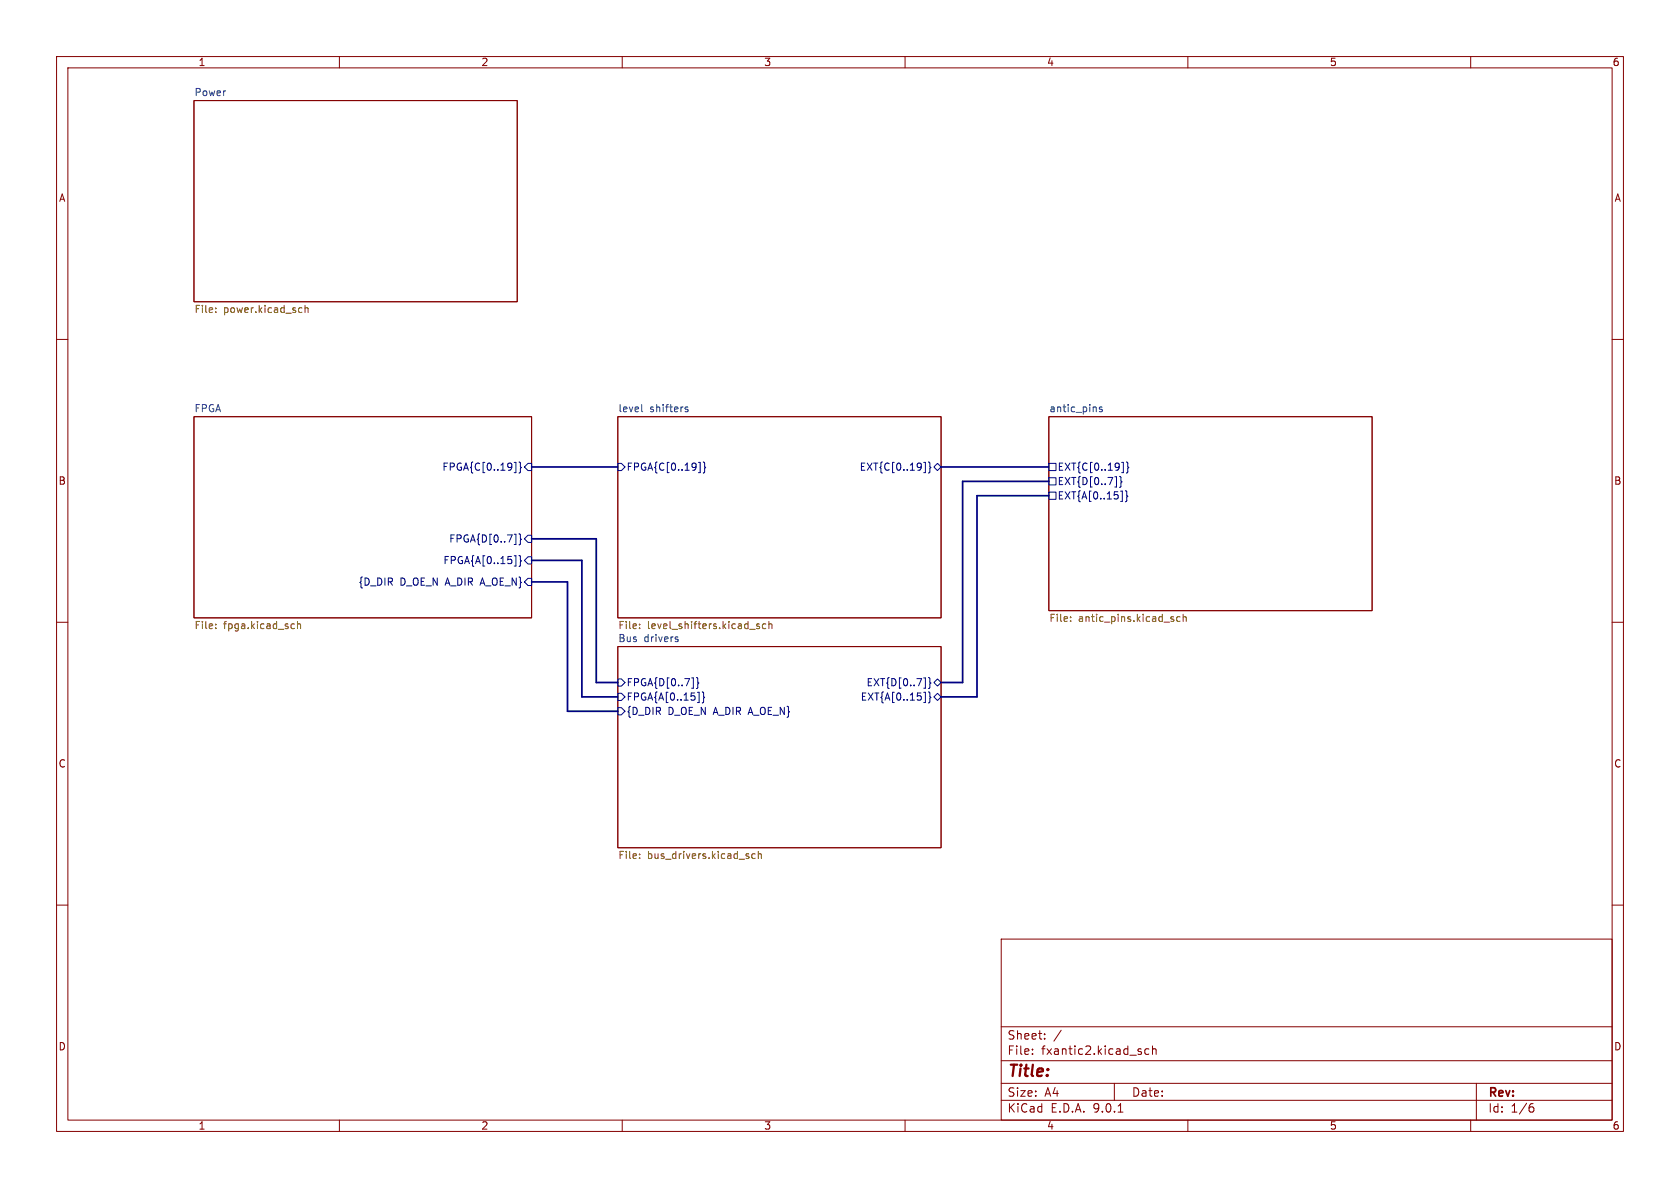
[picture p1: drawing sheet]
<svg xmlns="http://www.w3.org/2000/svg" width="297mm" height="210mm" viewBox="0 0 297 210" stroke-linecap="round" stroke-linejoin="round" font-family="sans-serif">
<g fill="none" stroke="#840000" stroke-width=".18">
<path d="M10 10h277v190h-277zM12 12h273v186h-273zM34.3 17.8h57.1v35.5h-57.1zM60 10v2M110 10v2M160 10v2M210 10v2M260 10v2M10 60h2M34.3 73.7h59.7v35.5h-59.7zM109.2 73.7h57.2v35.5h-57.2zM185.4 73.7h57.2v34.3h-57.2z"/>
<path d="M285 60h2M10 110h2M109.2 114.3h57.2v35.6h-57.2zM285 110h2M10 160h2M177 166h108v32h-108zM285 160h2M60 198v2M110 198v2M160 198v2M177 194.5h108M177 191.5h108"/>
<path d="M177 187.5h108M177 181.5h108M182.5 186.3v.1M182.5 185.5v.1M184.7 183.6v.1M184.7 182.8v.1M187.6 182.1l-1.3 2M197 191.5v3M197.7 196.6h.8M201.7 186v.3M203.1 185.5l-.4-.1-.3 .3v.4l.1 .2h.6M203.7 185.5l.3-.1 .3 .1 .1 .9"/>
<path d="M203.7 184.9v1.5M210 198v2M260 198v2M261 191.5v6.5M270.6 195.7h.4l.2 .3-.1 .5-.5 .1M271 195.1l-.4 .1"/>
</g>
<g fill="none" stroke="#000084" stroke-width=".18">
<path d="M90.9 81.7h.3v1.9h-.3M90.9 98.2h.3v1.9h-.3M90.9 94.4h.3v1.9h-.3M91.8 81.7l.2 .2v.6l.2 .1-.2 .2v.6l-.2 .2M91.8 98.2l.2 .2v.6l.2 .2-.2 .1v.6l-.2 .2M91.8 94.4l.2 .2v.6l.2 .1-.2 .2v.6l-.2 .2M93.3 98.4h.7v1.3h-.7l-.6-.6zM93.3 81.9h.7v1.3h-.7l-.6-.6zM93.3 94.6h.7v1.3h-.7l-.6-.6zM109.2 81.9h.7l.6 .7-.6 .6h-.7zM123.5 81.7h.3v1.9h-.3M124.3 81.7l.3 .2v.6l.2 .1-.2 .2v.6l-.3 .2"/>
<path d="M163.3 81.7h.3v1.9h-.3M164.1 81.7l.3 .2v.6l.2 .1-.2 .2v.6l-.3 .2M165.1 82.6l.6-.7 .7 .7-.7 .6zM185.4 84.5h1.3v1.2h-1.3zM185.4 87h1.3v1.3h-1.3zM185.4 81.9h1.3v1.3h-1.3zM197.4 84.3v1.8h-.3M198.1 84.3l.1 .7 .2 .2-.2 .2v.6l-.3 .2M198.1 86.8h.3v1.8h-.3M198.3 81.7h.3v1.9h-.3M199 86.8l.2 .1v.6l.2 .2-.2 .2v.6l-.2 .2M199.1 81.7l.3 .2v.6l.2 .1-.2 .2v.6l-.3 .2"/>
<path d="M93.3 102.2h.7v1.3h-.7l-.6-.6zM122.3 119.8h.3v1.9h-.3M123.1 119.8l.3 .2v.6l.1 .1-.1 .2v.6l-.3 .2M163.3 119.8h.3v1.9h-.3M164.1 119.8l.3 .2v.6l.2 .1-.2 .2v.6l-.3 .2M109.2 120h.7l.6 .7-.6 .6h-.7zM109.2 122.6h.7l.6 .6-.6 .6h-.7zM109.2 125.1h.7l.6 .6-.6 .7h-.7zM123.3 122.4h.3v1.8h-.3M124.1 122.3l.3 .2v.6l.2 .2-.2 .2v.6l-.3 .2M163.3 122.4h.3v1.8h-.3M164.1 122.3l.3 .2v.6l.2 .2-.2 .2v.6l-.3 .2"/>
<path d="M165.1 120.7l.6-.7 .7 .7-.7 .6zM165.1 123.2l.6-.6 .7 .6-.7 .6z"/>
</g>
<path d="M113.4 71.5v1.1l.2 .2M121.1 72.2l.6 .3-.2 .3-.4-.1M121.6 72l-.3-.1-.2 .2M194.8 72l-.3-.1-.2 .2 .1 .2 .4 .1v.3h-.5M119.5 113l.3 .1 .1 .1-.2 .2h-.2M119.5 112.6h.3" fill="none" stroke="#006464" stroke-width=".18"/>
<g fill="none" stroke="#725600" stroke-width=".18">
<path d="M38.1 55.1v.1M38.1 54.5v.1M53 54.4l.4 .1M53.4 55.2h-.4M53.9 54.5l.2-.1 .3 .1 .1 .7M53.9 54v1.2M38.1 110.3v.2M38.1 111v.1M51.7 110.3h.3M52 111.1h-.3M52.6 110.4l.2-.1h.3v.8M52.6 109.9v1.2"/>
<path d="M113.1 110.3v.2M113.1 111v.1M134.2 110.3h-.3l-.1 .2v.1l.4 .2v.3h-.4M135.4 110.3h-.4l-.2 .2 .1 .6h.5M135.9 110.4l.2-.1h.3l.1 .8M135.9 109.9v1.2M189.3 109.7v.2M189.3 109.1v.1M207.4 109.4l.1 .2-.1 .3M207.4 109l.1 .1M208.6 109.1l-.3-.1-.3 .3 .1 .5h.5M209.2 109.1l.1-.1 .4 .1v.8"/>
<path d="M209.2 108.6v1.3M113.1 151.6v.2M113.1 151v.1M133.5 151l-.4-.1-.2 .3 .1 .5h.5M134.1 151l.1-.1 .3 .1 .1 .8M134.1 150.5v1.3"/>
</g>
<path d="M94 82.6h15.2M94 95.3h11.4v25.4h3.8M94 99.1h8.9v24.1h6.3M166.4 82.6h19M185.4 85.1h-15.2v35.6h-3.8M185.4 87.6h-12.7v35.6h-6.3M94 102.9h6.3v22.8h8.9" fill="none" stroke="#000084" stroke-width=".3"/>
<text font-size="2.8" fill="#840000" x="178" y="190.9">Title:</text>
<g font-size="2.1" fill="#840000">
<text x="178" y="184">Sheet:</text>
<text x="178" y="186.7">File:</text>
<text x="184.1" y="186.7">fxantic2.kicad_sch</text>
<text x="178" y="196.9">KiCad</text>
<text x="178" y="194.1">Size:</text>
<text x="184.7" y="194.1">A4</text>
<text x="185.7" y="196.9">E.D.A.</text>
<text x="193.3" y="196.9">9.0.1</text>
<text x="200" y="194.1">Date:</text>
<text x="263" y="194.3">Rev:</text>
<text x="263" y="196.9">Id:</text>
<text x="267.1" y="196.9">1/6</text>
</g>
<g font-size="1.8" fill="#840000">
<text x="35" y="11.9">1</text>
<text x="85" y="11.9">2</text>
<text x="135" y="11.9">3</text>
<text x="185" y="11.9">4</text>
<text x="235" y="11.9">5</text>
<text x="285" y="11.9">6</text>
<text x="10.3" y="35.9">A</text>
<text x="285.3" y="35.9">A</text>
<text x="10.3" y="85.9">B</text>
<text x="285.3" y="85.9">B</text>
<text x="10.3" y="135.9">C</text>
<text x="285.3" y="135.9">C</text>
<text x="10.3" y="185.9">D</text>
<text x="285.3" y="185.9">D</text>
<text x="35" y="199.9">1</text>
<text x="85" y="199.9">2</text>
<text x="135" y="199.9">3</text>
<text x="185" y="199.9">4</text>
<text x="235" y="199.9">5</text>
<text x="285" y="199.9">6</text>
</g>
<g font-size="1.8" fill="#006464">
<text x="34.3" y="17.1">Power</text>
<text x="34.3" y="72.9">FPGA</text>
<text x="109.2" y="72.9">level</text>
<text x="114.9" y="72.9">shifters</text>
<text x="185.4" y="72.9">antic_pins</text>
<text x="109.2" y="113.6">Bus</text>
<text x="113.8" y="113.6">drivers</text>
</g>
<g font-size="1.8" fill="#725600">
<text x="34.3" y="55.7">File:</text>
<text x="39.5" y="55.7">power.kicad_sch</text>
<text x="34.3" y="111.5">File:</text>
<text x="39.5" y="111.5">fpga.kicad_sch</text>
<text x="109.2" y="111.5">File:</text>
<text x="114.4" y="111.5">level_shifters.kicad_sch</text>
<text x="185.4" y="110.3">File:</text>
<text x="190.6" y="110.3">antic_pins.kicad_sch</text>
<text x="109.2" y="152.2">File:</text>
<text x="114.4" y="152.2">bus_drivers.kicad_sch</text>
</g>
<g font-size="1.8" fill="#000084">
<text x="78.1" y="83.4">FPGA{C[0..19]}</text>
<text x="110.7" y="83.4">FPGA{C[0..19]}</text>
<text x="151.9" y="83.4">EXT{C[0..19]}</text>
<text x="186.9" y="83.4">EXT{C[0..19]}</text>
<text x="186.9" y="86">EXT{D[0..7]}</text>
<text x="186.9" y="88.5">EXT{A[0..15]}</text>
<text x="78.3" y="99.9">FPGA{A[0..15]}</text>
<text x="79.3" y="96.1">FPGA{D[0..7]}</text>
<text x="63.3" y="103.7">{D_DIR</text>
<text x="70.7" y="103.7">D_OE_N A_DIR A_OE_N}</text>
<text x="110.7" y="121.5">FPGA{D[0..7]}</text>
<text x="110.7" y="124.1">FPGA{A[0..15]}</text>
<text x="152.1" y="124.1">EXT{A[0..15]}</text>
<text x="153.1" y="121.5">EXT{D[0..7]}</text>
<text x="110.7" y="126.6">{D_DIR</text>
<text x="118.1" y="126.6">D_OE_N A_DIR A_OE_N}</text>
</g>
</svg>
